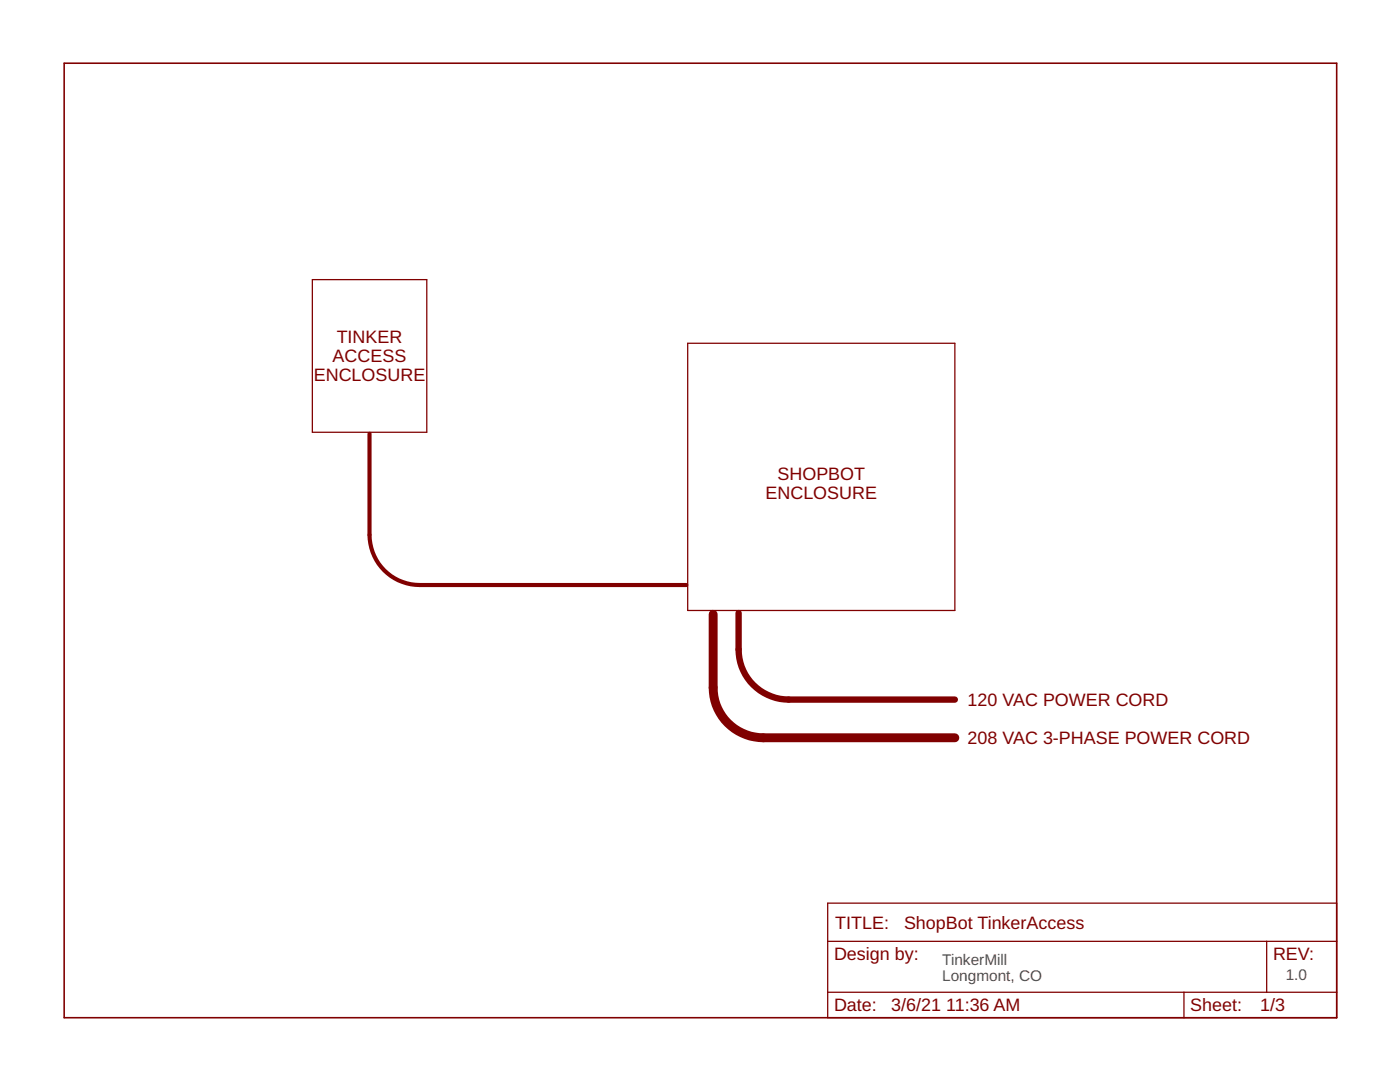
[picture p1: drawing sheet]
<svg xmlns="http://www.w3.org/2000/svg" width="279mm" height="216mm" viewBox="0 0 279 216" stroke-linecap="round" stroke-linejoin="round" font-family="sans-serif">
<path d="M62.3 55.8h22.9v30.5h-22.9zM137.2 68.5h53.4v53.3h-53.4zM165.2 180.2h101.6v22.9h-101.6zM165.2 187.8h101.6M165.2 198h101.6M236.3 198v5.1M252.8 187.8v10.2" fill="none" stroke="#800000" stroke-width=".25"/>
<path d="M73.7 86.6v20.1a10 10 0 0 0 10.1 10h53.2" fill="none" stroke="#800000" stroke-width=".83"/>
<path d="M147.4 122.3v7.3a10 10 0 0 0 10 10h33.2" fill="none" stroke="#800000" stroke-width="1.3"/>
<path d="M142.3 122.6v14.6a10 10 0 0 0 10 10h38.3" fill="none" stroke="#800000" stroke-width="1.8"/>
<path d="M12.8 12.6h254v190.5h-254z" fill="none" stroke="#800000" stroke-width=".32"/>
<g font-size="3.6" fill="#800000">
<text x="67.2" y="68.5">TINKER</text>
<text x="62.6" y="76.1">ENCLOSURE</text>
<text x="66.4" y="72.3">ACCESS</text>
<text x="155.2" y="95.8">SHOPBOT</text>
<text x="152.8" y="99.6">ENCLOSURE</text>
<text x="193.1" y="140.9">120 VAC POWER CORD</text>
<text x="193.1" y="148.5">208 VAC 3-PHASE POWER CORD</text>
<text x="166.7" y="185.3">TITLE:</text>
<text x="180.4" y="185.3">ShopBot TinkerAccess</text>
<text x="166.4" y="191.6">Design by:</text>
<text x="254.1" y="191.6">REV:</text>
<text x="166.4" y="201.8">Date:</text>
<text x="177.9" y="201.8">3/6/21</text>
<text x="188.8" y="201.8">11:36 AM</text>
<text x="237.6" y="201.8">Sheet:</text>
<text x="251.5" y="201.8">1/3</text>
</g>
<g font-size="3.1" fill="#505050">
<text x="188" y="192.6">TinkerMill</text>
<text x="188" y="195.8">Longmont, CO</text>
<text x="256.6" y="195.5">1.0</text>
</g>
</svg>
